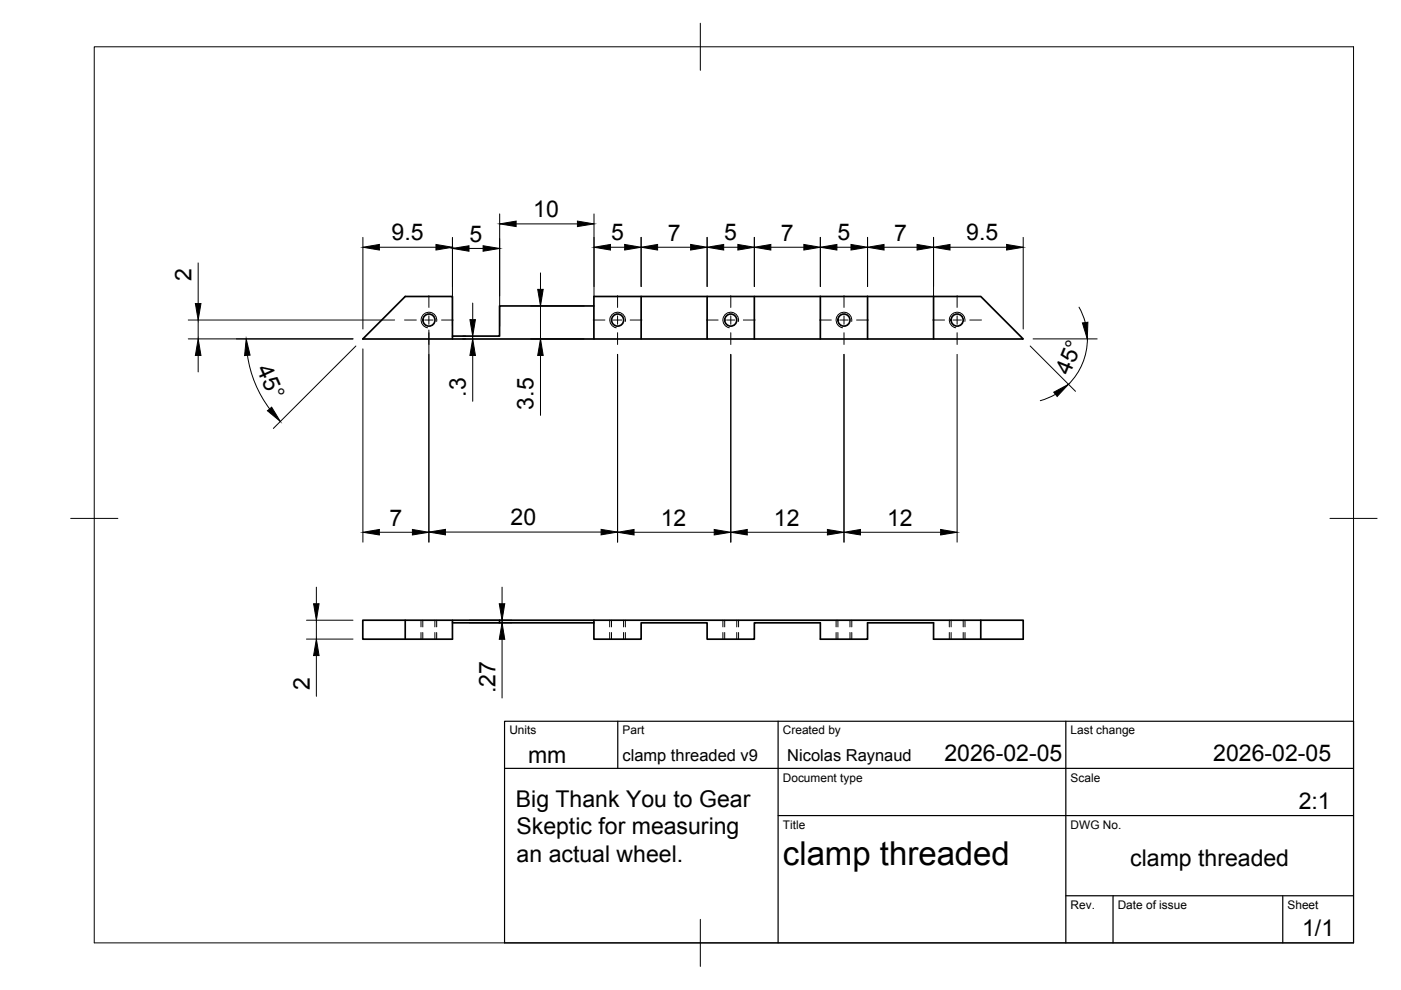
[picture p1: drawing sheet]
<svg xmlns="http://www.w3.org/2000/svg" width="297mm" height="210mm" viewBox="0 0 297 210" stroke-linecap="round" stroke-linejoin="round" font-family="sans-serif">
<!-- layer: Visible -->
<g fill="none" stroke="#000" stroke-width=".36">
<path d="M125.9 64.9h-20v6.4h-10M135.9 62.9v9M149.9 62.9v9M159.9 62.9v9M173.9 62.9h-48v9M173.9 62.9v9M173.9 62.9h24M183.9 62.9v9M197.9 62.9h10l9 9h-140l9-9h10v9M197.9 62.9v9M85.9 131.5v4M95.9 131.5v4h-19v-4h140v4h-19v-3.4h-14v3.4h-10v-3.4h-14v3.4h-10v-3.4h-14v3.4h-10v-4"/>
<path d="M95.9 132.1h30M105.9 131.5v.6M207.9 131.5v4"/>
<circle cx="90.9" cy="67.9" r="1.28"/>
<circle cx="130.9" cy="67.9" r="1.28"/>
<circle cx="154.9" cy="67.9" r="1.28"/>
<circle cx="178.9" cy="67.9" r="1.28"/>
<circle cx="202.9" cy="67.9" r="1.28"/>
</g>
<!-- layer: Visible Narrow -->
<path d="M92.6 68.2a1.66 1.66 0 0 0-1.4-2 1.66 1.66 0 0 0-1.9 1.4 1.66 1.66 0 0 0 1.4 1.9M132.6 68.2a1.66 1.66 0 0 0-1.4-2 1.66 1.66 0 0 0-1.9 1.4 1.66 1.66 0 0 0 1.4 1.9M156.6 68.2a1.66 1.66 0 0 0-1.4-2 1.66 1.66 0 0 0-1.9 1.4 1.66 1.66 0 0 0 1.3 1.9M180.6 68.2a1.66 1.66 0 0 0-1.4-2 1.66 1.66 0 0 0-1.9 1.4 1.66 1.66 0 0 0 1.3 1.9M204.6 68.2a1.66 1.66 0 0 0-1.4-2 1.66 1.66 0 0 0-1.9 1.4 1.66 1.66 0 0 0 1.3 1.9" fill="none" stroke="#000" stroke-width=".21"/>
<!-- layer: Hidden -->
<g fill="none" stroke="#000" stroke-width=".21">
<path d="M89.6 131.5v1.4M89.6 134.1v1.4M92.2 131.5v1.4M92.2 134.1v1.4M129.6 131.5v1.4M129.6 134.1v1.4M132.2 131.5v1.4M132.2 134.1v1.4M153.6 131.5v1.4M153.6 134.1v1.4M156.2 131.5v1.4M156.2 134.1v1.4"/>
<path d="M177.7 131.5v1.4M177.7 134.1v1.4M180.2 131.5v1.4M180.2 134.1v1.4M201.7 131.5v1.4M201.7 134.1v1.4M204.2 131.5v1.4M204.2 134.1v1.4"/>
</g>
<!-- layer: Hidden Narrow -->
<g fill="none" stroke="#000" stroke-width=".21">
<path d="M89.3 131.5v1.4M89.3 134.1v1.4M92.6 131.5v1.4M92.6 134.1v1.4M129.3 131.5v1.4M129.3 134.1v1.4M132.6 131.5v1.4M132.6 134.1v1.4M153.3 131.5v1.4M153.3 134.1v1.4M156.6 131.5v1.4M156.6 134.1v1.4"/>
<path d="M177.3 131.5v1.4M177.3 134.1v1.4M180.6 131.5v1.4M180.6 134.1v1.4M201.3 131.5v1.4M201.3 134.1v1.4M204.6 131.5v1.4M204.6 134.1v1.4"/>
</g>
<!-- layer: BORDER -->
<path d="M20 9.9h267v190h-267zM148.5 4.9v10M15 109.9h10M282 109.9h10M148.5 194.9v10" fill="none" stroke="#000" stroke-width=".21"/>
<!-- layer: Smart Centers -->
<g fill="none" stroke="#000" stroke-width=".21">
<path d="M85.8 67.9h2.5M90 67.9h1.8M90.9 62.7v2.5M90.9 67v1.8M90.9 70.5v2.5M93.6 67.9h2.5M125.8 67.9h2.4M130 67.9h1.8M130.9 62.7v2.5M130.9 67v1.8M130.9 70.5v2.5M133.6 67.9h2.5"/>
<path d="M149.8 67.9h2.5M154.1 67.9h1.7M154.9 62.7v2.5M154.9 67v1.8M154.9 70.5v2.5M157.6 67.9h2.5M173.8 67.9h2.5M178 67.9h1.8M178.9 62.7v2.5M178.9 67v1.8M178.9 70.5v2.5M181.6 67.9h2.5"/>
<path d="M197.8 67.9h2.5M202 67.9h1.8M202.9 62.7v2.5M202.9 67v1.8M202.9 70.5v2.5M205.6 67.9h2.5"/>
</g>
<!-- layer: FD_Dimensions -->
<g fill="none" stroke="#000" stroke-width=".21">
<path d="M42 55.7v8.7M76.9 50.3v19.5M80.4 52.4h12M95.9 50.3v18.9M99.4 52.7h3M105.9 45.4v23.8M109.4 47.5h13M114.6 57.9v3.5M125.9 45.4v17.4M129.4 52.4h3M135.9 50.3v10.5M139.4 52.4h7"/>
<path d="M149.9 50.3v10.5M153.4 52.4h3M159.9 50.3v10.5M163.4 52.4h7M173.9 50.3v10.5M177.4 52.4h3M183.9 50.3v10.5M187.4 52.4h7M197.9 50.3v19.5M201.4 52.4h12M216.9 50.3v19.5M39.9 67.9h43.8"/>
<path d="M39.9 71.9h34.9M42 67.9v4M42 75.4v3.5M52.5 75.3a24.7 24.7 0 0 0 4.7 11.4M75.5 73.4l-17.5 17.4M76.9 74v40.9M90.9 70v44.9M98.1 71.9h.7M98.1 71.3h.7M100.2 64.3v3.5M100.2 71.3v.6M100.2 75.4v9.7"/>
<path d="M112.5 71.9h11.3M112.5 64.9h11.3M114.6 64.9v7M114.6 75.4v12.7M130.9 75.1v39.8M154.9 75.1v39.8M178.9 75.1v39.8M202.9 75.1v39.8M218.4 73.4l9.6 9.6M219 71.9h13.6M228.8 65.1l.7 1.6 .6 1.7M230.5 71.8a13.6 13.6 0 0 1-3.9 9.7"/>
<path d="M223.8 83.6l-1.6 .8-1.6 .6M80.4 112.9h7M94.4 112.8h33M134.4 112.9h17M158.4 112.9h17M182.4 112.9h17M65 131.5h9.8M65 135.5h9.8M67.1 124.5v3.5M67.1 131.5v4M67.1 139v8.6M99.5 131.5h9"/>
<path d="M99.5 132.1h9M106.4 124.5v3.5M106.4 131.5v.6M106.4 135.5v12.5"/>
</g>
<g fill="#000" stroke="#000" stroke-width=".21">
<path d="M76.9 52.4l3.5-.6v1.2zM92.4 51.8l3.5 .6-3.5 .6zM95.9 52.7l3.5-.6v1.2zM102.4 52.1l3.5 .6-3.5 .6zM105.9 47.5l3.5-.6v1.1zM122.4 46.9l3.5 .6-3.5 .5zM125.9 52.4l3.5-.6v1.2zM132.4 51.8l3.5 .6-3.5 .6zM135.9 52.4l3.5-.6v1.2zM146.4 51.8l3.5 .6-3.5 .6zM149.9 52.4l3.5-.6v1.2zM156.4 51.8l3.5 .6-3.5 .6z"/>
<path d="M159.9 52.4l3.5-.6v1.2zM170.4 51.8l3.5 .6-3.5 .6zM173.9 52.4l3.5-.6v1.2zM180.4 51.8l3.5 .6-3.5 .6zM183.9 52.4l3.5-.6v1.2zM194.4 51.8l3.5 .6-3.5 .6zM197.9 52.4l3.5-.6v1.2zM213.4 51.8l3.5 .6-3.5 .6zM42 71.9l.6 3.5h-1.2zM41.4 64.4h1.2l-.6 3.5zM52.2 71.9l.8 3.4-1.1 .1zM99.6 67.8h1.2l-.6 3.5z"/>
<path d="M100.2 71.9l.6 3.5h-1.2zM114 61.4h1.2l-.6 3.5zM114.6 71.9l.6 3.5h-1.2zM229.5 68.5l1.2-.2-.2 3.6zM56.7 87.1l.9-.8 1.8 3.1zM223.4 83.2l3.1-1.7-2.4 2.6zM76.9 112.9l3.5-.6v1.1zM87.4 112.3l3.5 .6-3.5 .5zM90.9 112.8l3.5-.6v1.2zM127.4 112.2l3.5 .6-3.5 .6zM130.9 112.9l3.5-.6v1.1zM151.4 112.3l3.5 .6-3.5 .5z"/>
<path d="M154.9 112.9l3.5-.6v1.1zM175.4 112.3l3.5 .6-3.5 .5zM178.9 112.9l3.5-.6v1.1zM199.4 112.3l3.5 .6-3.5 .5zM66.5 128h1.1l-.5 3.5zM67.1 135.5l.5 3.5h-1.1zM105.9 128h1.1l-.6 3.5zM106.4 132.1l.6 3.4h-1.1z"/>
</g>
<!-- layer: TITLEBLOCK -->
<path d="M107 152.9h180v47h-180zM131 152.9v10M165 152.9v47M226 152.9v47M107 162.9h180M165 172.9h122M226 189.9h61M236 189.9v10M272 189.9v10" fill="none" stroke="#000" stroke-width=".25"/>
<text font-size="7" x="166" y="183.4">clamp threaded</text>
<g font-size="4.9">
<text x="113.1" y="46">10</text>
<text x="83" y="51">9.5</text>
<text x="99.6" y="51.2">5</text>
<text x="129.6" y="51">5</text>
<text x="141.6" y="51">7</text>
<text x="153.6" y="51">5</text>
<text x="165.6" y="51">7</text>
<text x="177.6" y="51">5</text>
<text x="189.6" y="51">7</text>
<text x="204.9" y="51">9.5</text>
<text x="40.6" y="59.6" transform="rotate(-90 40.6 59.6)">2</text>
<text x="54.3" y="78.3" transform="rotate(65 54.3 78.3)">45°</text>
<text x="226.8" y="79.8" transform="rotate(-68 226.8 79.8)">45°</text>
<text x="98.7" y="84.1" transform="rotate(-90 98.7 84.1)">.3</text>
<text x="113.1" y="86.9" transform="rotate(-90 113.1 86.9)">3.5</text>
<text x="82.6" y="111.5">7</text>
<text x="108.3" y="111.4">20</text>
<text x="140.1" y="111.5">12</text>
<text x="164.1" y="111.5">12</text>
<text x="188.1" y="111.5">12</text>
<text x="65.7" y="146.4" transform="rotate(-90 65.7 146.4)">2</text>
<text x="105.1" y="147" transform="rotate(-90 105.1 147)">.27</text>
<text x="112" y="161.7">mm</text>
<text x="200.2" y="161.4">2026-02-05</text>
<text x="257.2" y="161.4">2026-02-05</text>
<text x="109.4" y="171">Big Thank You to Gear</text>
<text x="275.4" y="171.5">2:1</text>
<text x="109.5" y="176.9">Skeptic for measuring</text>
<text x="109.5" y="182.8">an actual wheel.</text>
<text x="239.6" y="183.7">clamp threaded</text>
<text x="276.1" y="198.6">1/1</text>
</g>
<g font-size="3.5">
<text x="132" y="161.3">clamp threaded v9</text>
<text x="166.9" y="161.3">Nicolas Raynaud</text>
</g>
<g font-size="2.5">
<text x="108" y="155.7">Units</text>
<text x="132" y="155.7">Part</text>
<text x="166" y="155.7">Created by</text>
<text x="227" y="155.7">Last change</text>
<text x="166" y="165.7">Document type</text>
<text x="227" y="165.7">Scale</text>
<text x="166" y="175.7">Title</text>
<text x="227" y="175.7">DWG No.</text>
<text x="227" y="192.7">Rev.</text>
<text x="237" y="192.7">Date of issue</text>
<text x="273" y="192.7">Sheet</text>
</g>
</svg>
